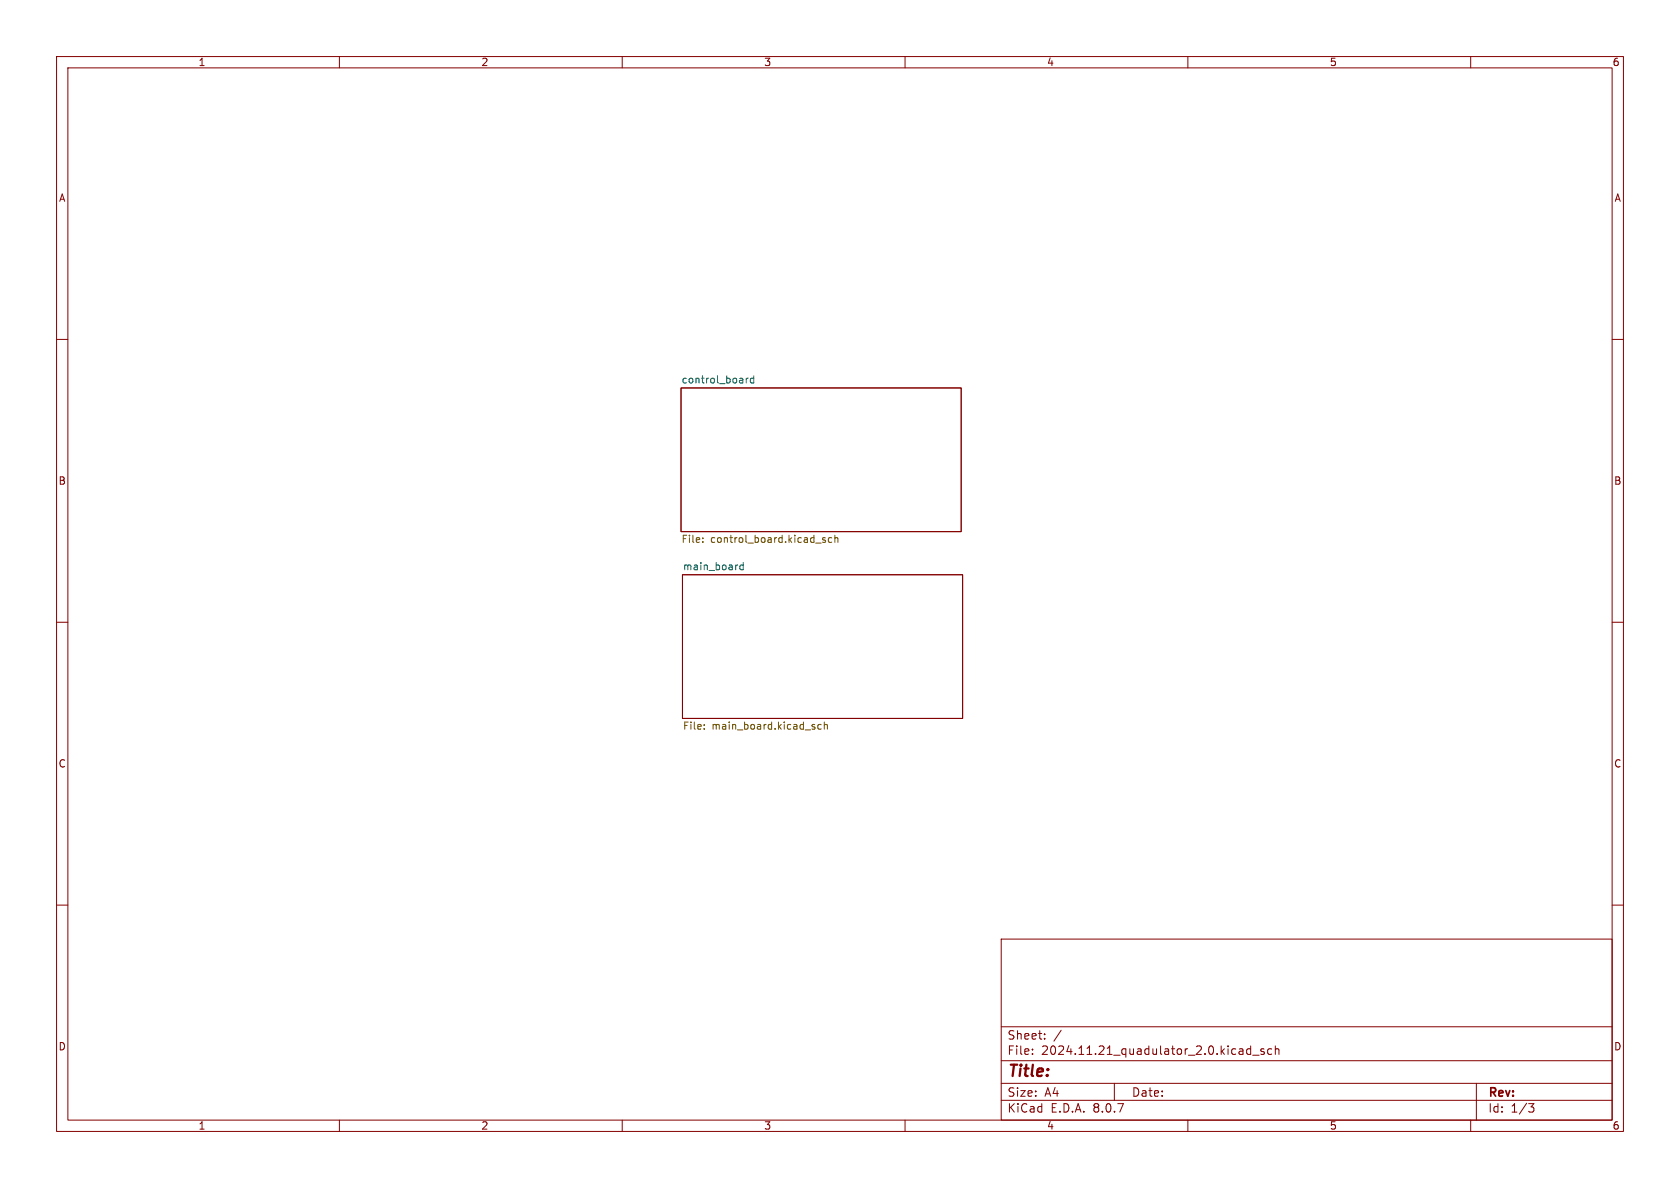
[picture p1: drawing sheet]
<svg xmlns="http://www.w3.org/2000/svg" width="297mm" height="210mm" viewBox="0 0 297 210" stroke-linecap="round" stroke-linejoin="round" font-family="sans-serif">
<g fill="none" stroke="#840000" stroke-width=".18">
<path d="M10 10h277v190h-277zM12 12h273v186h-273zM60 10v2M110 10v2M160 10v2M210 10v2M260 10v2M10 60h2M120.4 68.6h49.5v25.4h-49.5zM285 60h2M10 110h2M120.6 101.6h49.6v25.4h-49.6z"/>
<path d="M285 110h2M10 160h2M177 166h108v32h-108zM285 160h2M60 198v2M110 198v2M160 198v2M177 194.5h108M177 191.5h108M177 187.5h108M177 181.5h108M182.5 186.3v.1"/>
<path d="M182.5 185.5v.1M184.7 183.6v.1M184.7 182.8v.1M187.6 182.1l-1.3 2M197 191.5v3M210 198v2M221.1 184.9v1.5M221.1 185.5l-.4-.1-.3 .3v.4l.1 .2h.6M221.5 186.5h1.1M223.5 185.5l-.4-.1-.2 .2 .1 .2 .5 .2v.3h-.6M224.8 185.5l-.4-.1-.3 .3v.4l.1 .2h.6M225.5 185.5l.2-.1 .3 .1 .1 .9"/>
<path d="M225.5 184.9v1.5M260 198v2M261 191.5v6.5M270.2 195.1h1l-.5 .6 .4 .1 .1 .5-.3 .3h-.4"/>
</g>
<path d="M131.9 66.9v.8M132.3 66.9l-.4 .2M133.3 66.9h-.4l-.2 .2 .1 .5h.5M133.3 66.4v1.3M131.4 99.5v1.2M131.4 99.9h-.4l-.2 .2 .1 .6h.5" fill="none" stroke="#006464" stroke-width=".18"/>
<path d="M124.2 95.8v.1M124.2 95.1v.1M145.9 95.1l-.3-.1-.2 .2 .1 .2 .4 .1v.3h-.5M147 95.1l-.3-.1-.3 .3 .2 .5h.4M147.6 95.2l.2-.2 .3 .1v.8M147.6 94.6v1.3M124.5 128.8v.1M124.5 128.1v.1M144 128.5v.3M145.2 128.1h-.4l-.2 .2 .1 .5h.5M145.7 128.2l.2-.1h.3l.1 .8M145.7 127.6v1.3" fill="none" stroke="#725600" stroke-width=".18"/>
<text font-size="2.8" fill="#840000" x="178" y="190.9">Title:</text>
<g font-size="2.1" fill="#840000">
<text x="178" y="184">Sheet:</text>
<text x="178" y="186.7">File:</text>
<text x="184.1" y="186.7">2024.11.21_quadulator_2.0.kicad_sch</text>
<text x="178" y="196.9">KiCad</text>
<text x="178" y="194.1">Size:</text>
<text x="184.7" y="194.1">A4</text>
<text x="185.7" y="196.9">E.D.A.</text>
<text x="193.3" y="196.9">8.0.7</text>
<text x="200" y="194.1">Date:</text>
<text x="263" y="194.3">Rev:</text>
<text x="263" y="196.9">Id:</text>
<text x="267.1" y="196.9">1/3</text>
</g>
<g font-size="1.8" fill="#840000">
<text x="35" y="11.9">1</text>
<text x="85" y="11.9">2</text>
<text x="135" y="11.9">3</text>
<text x="185" y="11.9">4</text>
<text x="235" y="11.9">5</text>
<text x="285" y="11.9">6</text>
<text x="10.3" y="35.9">A</text>
<text x="285.3" y="35.9">A</text>
<text x="10.3" y="85.9">B</text>
<text x="285.3" y="85.9">B</text>
<text x="10.3" y="135.9">C</text>
<text x="285.3" y="135.9">C</text>
<text x="10.3" y="185.9">D</text>
<text x="285.3" y="185.9">D</text>
<text x="35" y="199.9">1</text>
<text x="85" y="199.9">2</text>
<text x="135" y="199.9">3</text>
<text x="185" y="199.9">4</text>
<text x="235" y="199.9">5</text>
<text x="285" y="199.9">6</text>
</g>
<g font-size="1.8" fill="#006464">
<text x="120.4" y="67.9">control_board</text>
<text x="120.6" y="100.9">main_board</text>
</g>
<g font-size="1.8" fill="#725600">
<text x="120.4" y="96.3">File:</text>
<text x="125.6" y="96.3">control_board.kicad_sch</text>
<text x="120.6" y="129.3">File:</text>
<text x="125.9" y="129.3">main_board.kicad_sch</text>
</g>
</svg>
